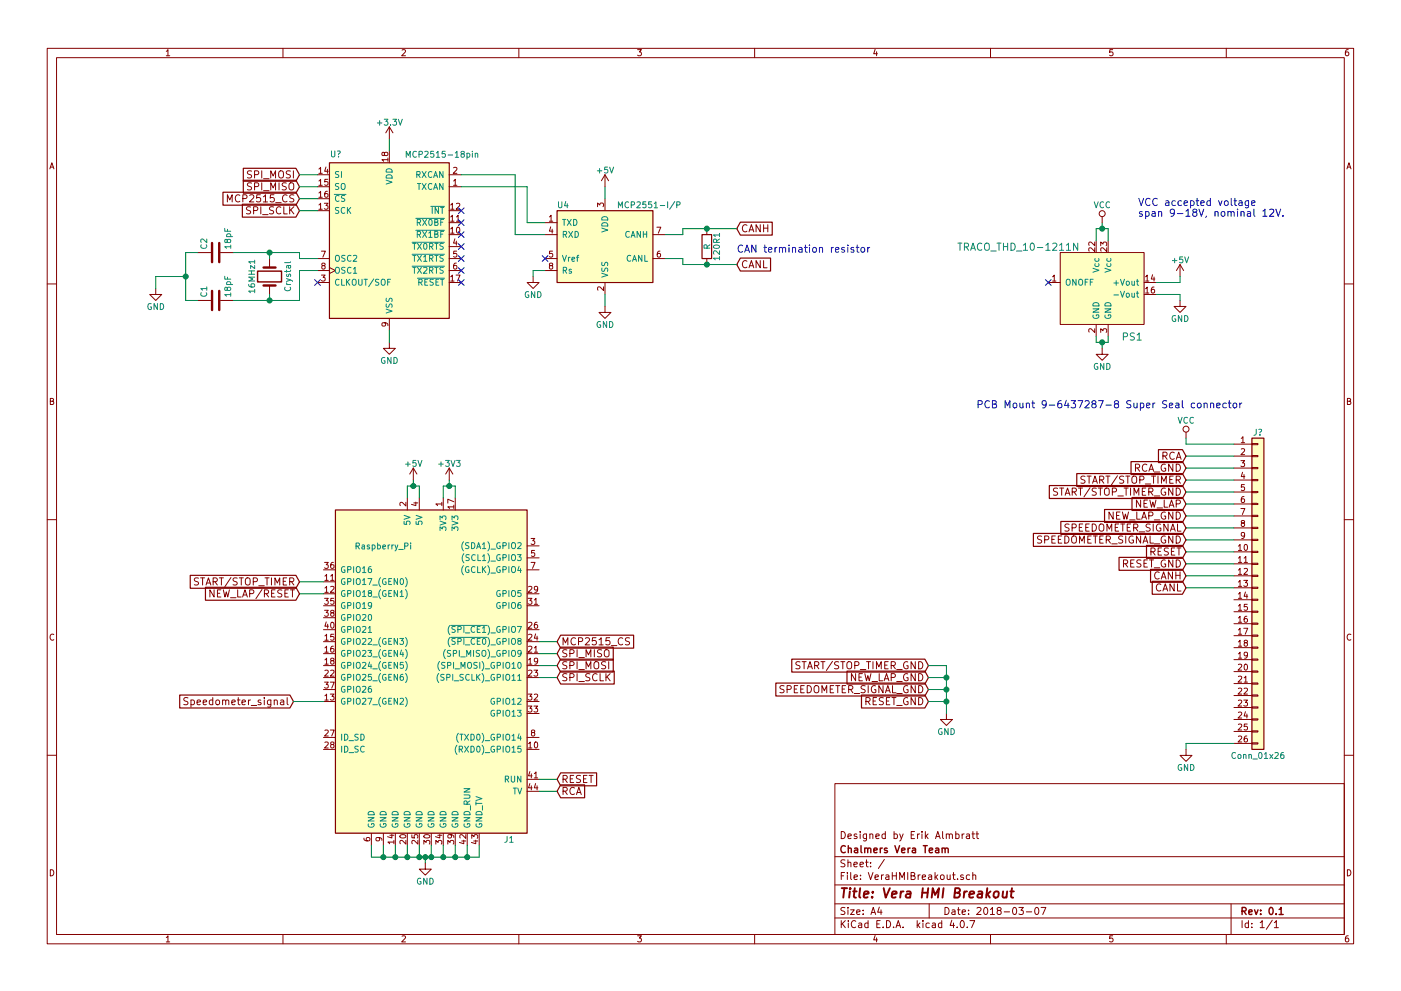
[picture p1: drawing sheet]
EESchema Schematic File Version 2
LIBS:power
LIBS:device
LIBS:switches
LIBS:relays
LIBS:motors
LIBS:transistors
LIBS:conn
LIBS:linear
LIBS:regul
LIBS:74xx
LIBS:cmos4000
LIBS:adc-dac
LIBS:memory
LIBS:xilinx
LIBS:microcontrollers
LIBS:dsp
LIBS:microchip
LIBS:analog_switches
LIBS:motorola
LIBS:texas
LIBS:intel
LIBS:audio
LIBS:interface
LIBS:digital-audio
LIBS:philips
LIBS:display
LIBS:cypress
LIBS:siliconi
LIBS:opto
LIBS:atmel
LIBS:contrib
LIBS:valves
LIBS:symbols
LIBS:VeraHMIBreakout-cache
EELAYER 25 0
EELAYER END
$Descr A4 11693 8268
encoding utf-8
Sheet 1 1
Title "Vera HMI Breakout"
Date "2018-03-07"
Rev "0.1"
Comp "Chalmers Vera Team"
Comment1 "Designed by Erik Almbratt"
Comment2 ""
Comment3 ""
Comment4 ""
$EndDescr
$Comp
L Raspberry_Pi J1
U 1 1
P 3600 5450
F 0 "J1" H 4250 3900 50  0000 C CNN
F 1 "Raspberry_Pi" H 3200 6350 50  0000 C CNN
F 2 "GPIO + TV & RUN" H 4250 6700 50  0001 C CNN
F 3 "" H 3650 5300 50  0001 C CNN
	1    3600 5450
	1    0    0    -1  
$EndComp
$Comp
L +5V #PWR01
U 1 1
P 3450 4000
F 0 "#PWR01" H 3450 3850 50  0001 C CNN
F 1 "+5V" H 3450 4140 50  0000 C CNN
F 2 "" H 3450 4000 50  0001 C CNN
F 3 "" H 3450 4000 50  0001 C CNN
	1    3450 4000
	1    0    0    -1  
$EndComp
$Comp
L +3V3 #PWR02
U 1 1
P 3750 4000
F 0 "#PWR02" H 3750 3850 50  0001 C CNN
F 1 "+3V3" H 3750 4140 50  0000 C CNN
F 2 "" H 3750 4000 50  0001 C CNN
F 3 "" H 3750 4000 50  0001 C CNN
	1    3750 4000
	1    0    0    -1  
$EndComp
$Comp
L GND #PWR03
U 1 1
P 3550 7200
F 0 "#PWR03" H 3550 6950 50  0001 C CNN
F 1 "GND" H 3550 7050 50  0000 C CNN
F 2 "" H 3550 7200 50  0001 C CNN
F 3 "" H 3550 7200 50  0001 C CNN
	1    3550 7200
	1    0    0    -1  
$EndComp
Text GLabel 2450 5850 0    60   Input ~ 0
Speedometer_signal
$Comp
L TRACO_THD_10-1211N PS1
U 1 1
P 9200 2350
F 0 "PS1" H 9450 1900 60  0000 C CNN
F 1 "TRACO_THD_10-1211N" H 8500 2650 60  0000 C CNN
F 2 "" H 9850 1950 60  0001 C CNN
F 3 "" H 9850 1950 60  0001 C CNN
	1    9200 2350
	1    0    0    -1  
$EndComp
$Comp
L GND #PWR04
U 1 1
P 9200 2900
F 0 "#PWR04" H 9200 2650 50  0001 C CNN
F 1 "GND" H 9200 2750 50  0000 C CNN
F 2 "" H 9200 2900 50  0001 C CNN
F 3 "" H 9200 2900 50  0001 C CNN
	1    9200 2900
	1    0    0    -1  
$EndComp
Text Notes 9500 1800 0    60   ~ 0
VCC accepted voltage \nspan 9-18V, nominal 12V. 
$Comp
L GND #PWR05
U 1 1
P 9850 2500
F 0 "#PWR05" H 9850 2250 50  0001 C CNN
F 1 "GND" H 9850 2350 50  0000 C CNN
F 2 "" H 9850 2500 50  0001 C CNN
F 3 "" H 9850 2500 50  0001 C CNN
	1    9850 2500
	1    0    0    -1  
$EndComp
$Comp
L +5V #PWR06
U 1 1
P 9850 2300
F 0 "#PWR06" H 9850 2150 50  0001 C CNN
F 1 "+5V" H 9850 2440 50  0000 C CNN
F 2 "" H 9850 2300 50  0001 C CNN
F 3 "" H 9850 2300 50  0001 C CNN
	1    9850 2300
	1    0    0    -1  
$EndComp
NoConn ~ 8750 2350
$Comp
L R 120R1
U 1 1
P 5900 2050
F 0 "120R1" V 5980 2050 50  0000 C CNN
F 1 "R" V 5900 2050 50  0000 C CNN
F 2 "" V 5830 2050 50  0001 C CNN
F 3 "" H 5900 2050 50  0001 C CNN
	1    5900 2050
	1    0    0    -1  
$EndComp
Text Notes 6150 2100 0    60   ~ 0
CAN termination resistor\n
$Comp
L Crystal 16MHz1
U 1 1
P 2250 2300
F 0 "16MHz1" H 2250 2450 50  0000 C CNN
F 1 "Crystal" H 2250 2150 50  0000 C CNN
F 2 "" H 2250 2300 50  0001 C CNN
F 3 "" H 2250 2300 50  0001 C CNN
	1    2250 2300
	0    -1   1    0   
$EndComp
$Comp
L MCP2551-I/P U4
U 1 1
P 5050 2050
F 0 "U4" H 4650 2400 50  0000 L CNN
F 1 "MCP2551-I/P" H 5150 2400 50  0000 L CNN
F 2 "Housings_DIP:DIP-8_W7.62mm" H 5050 1550 50  0001 C CIN
F 3 "" H 5050 2050 50  0001 C CNN
	1    5050 2050
	1    0    0    -1  
$EndComp
$Comp
L C C1
U 1 1
P 1800 2500
F 0 "C1" H 1825 2600 50  0000 L CNN
F 1 "18pF" H 1825 2400 50  0000 L CNN
F 2 "" H 1838 2350 50  0001 C CNN
F 3 "" H 1800 2500 50  0001 C CNN
	1    1800 2500
	0    -1   -1   0   
$EndComp
$Comp
L C C2
U 1 1
P 1800 2100
F 0 "C2" H 1825 2200 50  0000 L CNN
F 1 "18pF" H 1825 2000 50  0000 L CNN
F 2 "" H 1838 1950 50  0001 C CNN
F 3 "" H 1800 2100 50  0001 C CNN
	1    1800 2100
	0    -1   -1   0   
$EndComp
$Comp
L GND #PWR07
U 1 1
P 1300 2400
F 0 "#PWR07" H 1300 2150 50  0001 C CNN
F 1 "GND" H 1300 2250 50  0000 C CNN
F 2 "" H 1300 2400 50  0001 C CNN
F 3 "" H 1300 2400 50  0001 C CNN
	1    1300 2400
	1    0    0    -1  
$EndComp
$Comp
L +3.3V #PWR08
U 1 1
P 3250 1150
F 0 "#PWR08" H 3250 1000 50  0001 C CNN
F 1 "+3.3V" H 3250 1290 50  0000 C CNN
F 2 "" H 3250 1150 50  0001 C CNN
F 3 "" H 3250 1150 50  0001 C CNN
	1    3250 1150
	1    0    0    -1  
$EndComp
$Comp
L GND #PWR09
U 1 1
P 3250 2850
F 0 "#PWR09" H 3250 2600 50  0001 C CNN
F 1 "GND" H 3250 2700 50  0000 C CNN
F 2 "" H 3250 2850 50  0001 C CNN
F 3 "" H 3250 2850 50  0001 C CNN
	1    3250 2850
	1    0    0    -1  
$EndComp
Text GLabel 6150 1900 2    60   Input ~ 0
CANH
Text GLabel 6150 2200 2    60   Input ~ 0
CANL
$Comp
L MCP2515-18pin U?
U 1 1
P 3250 2050
F 0 "U?" H 2850 2825 50  0000 R CNN
F 1 "MCP2515-18pin" H 4000 2850 50  0000 R TNN
F 2 "Housings_SSOP:TSSOP-20_4.4x6.5mm_Pitch0.65mm" H 3250 1150 50  0001 C CIN
F 3 "" H 3350 1250 50  0001 C CNN
	1    3250 2050
	1    0    0    -1  
$EndComp
NoConn ~ 2650 2350
NoConn ~ 3850 2350
$Comp
L +5V #PWR?
U 1 1
P 5050 1550
F 0 "#PWR?" H 5050 1400 50  0001 C CNN
F 1 "+5V" H 5050 1690 50  0000 C CNN
F 2 "" H 5050 1550 50  0001 C CNN
F 3 "" H 5050 1550 50  0001 C CNN
	1    5050 1550
	1    0    0    -1  
$EndComp
$Comp
L GND #PWR?
U 1 1
P 5050 2550
F 0 "#PWR?" H 5050 2300 50  0001 C CNN
F 1 "GND" H 5050 2400 50  0000 C CNN
F 2 "" H 5050 2550 50  0001 C CNN
F 3 "" H 5050 2550 50  0001 C CNN
	1    5050 2550
	1    0    0    -1  
$EndComp
Text GLabel 4650 5450 2    60   Input ~ 0
SPI_MISO
Text GLabel 2500 1550 0    60   Input ~ 0
SPI_MISO
Text GLabel 4650 5550 2    60   Input ~ 0
SPI_MOSI
Text GLabel 2500 1450 0    60   Input ~ 0
SPI_MOSI
Text GLabel 4650 5650 2    60   Input ~ 0
SPI_SCLK
Text GLabel 2500 1750 0    60   Input ~ 0
SPI_SCLK
Text GLabel 4650 5350 2    60   Input ~ 0
MCP2515_CS
Text GLabel 2500 1650 0    60   Input ~ 0
MCP2515_CS
NoConn ~ 3850 1750
NoConn ~ 3850 1850
NoConn ~ 3850 1950
NoConn ~ 3850 2050
NoConn ~ 3850 2150
NoConn ~ 3850 2250
NoConn ~ 4550 2150
$Comp
L GND #PWR?
U 1 1
P 4450 2300
F 0 "#PWR?" H 4450 2050 50  0001 C CNN
F 1 "GND" H 4450 2150 50  0000 C CNN
F 2 "" H 4450 2300 50  0001 C CNN
F 3 "" H 4450 2300 50  0001 C CNN
	1    4450 2300
	1    0    0    -1  
$EndComp
Text GLabel 9900 3800 0    60   Input ~ 0
RCA
$Comp
L VCC #PWR?
U 1 1
P 9200 1850
F 0 "#PWR?" H 9200 1700 50  0001 C CNN
F 1 "VCC" H 9200 2000 50  0000 C CNN
F 2 "" H 9200 1850 50  0001 C CNN
F 3 "" H 9200 1850 50  0001 C CNN
	1    9200 1850
	1    0    0    -1  
$EndComp
Wire Wire Line
	3450 4000 3450 4050
Wire Wire Line
	3400 4050 3500 4050
Wire Wire Line
	3400 4050 3400 4150
Wire Wire Line
	3500 4050 3500 4150
Connection ~ 3450 4050
Wire Wire Line
	3700 4150 3700 4050
Wire Wire Line
	3700 4050 3800 4050
Wire Wire Line
	3750 4050 3750 4000
Wire Wire Line
	3800 4050 3800 4150
Connection ~ 3750 4050
Wire Wire Line
	3100 7050 3100 7150
Wire Wire Line
	3100 7150 4000 7150
Wire Wire Line
	3550 7150 3550 7200
Wire Wire Line
	4000 7150 4000 7050
Connection ~ 3550 7150
Wire Wire Line
	3900 7050 3900 7150
Connection ~ 3900 7150
Wire Wire Line
	3800 7050 3800 7150
Connection ~ 3800 7150
Wire Wire Line
	3700 7050 3700 7150
Connection ~ 3700 7150
Wire Wire Line
	3600 7050 3600 7150
Connection ~ 3600 7150
Wire Wire Line
	3500 7050 3500 7150
Connection ~ 3500 7150
Wire Wire Line
	3400 7050 3400 7150
Connection ~ 3400 7150
Wire Wire Line
	3300 7050 3300 7150
Connection ~ 3300 7150
Wire Wire Line
	3200 7050 3200 7150
Connection ~ 3200 7150
Wire Wire Line
	2500 4950 2700 4950
Wire Wire Line
	9250 2850 9250 2800
Wire Wire Line
	9150 2850 9250 2850
Wire Wire Line
	9200 2850 9200 2900
Wire Wire Line
	9150 2800 9150 2850
Connection ~ 9200 2850
Wire Wire Line
	9150 1900 9250 1900
Wire Wire Line
	9150 1900 9150 2000
Wire Wire Line
	9250 1900 9250 2000
Connection ~ 9200 1900
Wire Wire Line
	9650 2450 9850 2450
Wire Wire Line
	9850 2450 9850 2500
Wire Wire Line
	9650 2350 9850 2350
Wire Wire Line
	9850 2350 9850 2300
Wire Wire Line
	1550 2500 1650 2500
Wire Wire Line
	3250 1150 3250 1250
Wire Wire Line
	5550 1950 5700 1950
Wire Wire Line
	5700 1950 5700 1900
Wire Wire Line
	5700 1900 6150 1900
Wire Wire Line
	5550 2150 5700 2150
Wire Wire Line
	5700 2150 5700 2200
Wire Wire Line
	5700 2200 6150 2200
Connection ~ 5900 1900
Connection ~ 5900 2200
Wire Wire Line
	3250 2850 3250 2750
Wire Wire Line
	2250 2450 2250 2500
Wire Wire Line
	1950 2500 2500 2500
Wire Wire Line
	1300 2300 1300 2400
Wire Wire Line
	1300 2300 1550 2300
Connection ~ 1550 2300
Wire Wire Line
	1650 2100 1550 2100
Wire Wire Line
	1550 2100 1550 2500
Wire Wire Line
	2250 2100 2250 2150
Wire Wire Line
	2500 2250 2650 2250
Wire Wire Line
	2500 2500 2500 2250
Connection ~ 2250 2500
Wire Wire Line
	2650 2150 2500 2150
Wire Wire Line
	2500 2150 2500 2100
Wire Wire Line
	2500 2100 1950 2100
Connection ~ 2250 2100
Wire Wire Line
	5050 1550 5050 1650
Wire Wire Line
	5050 2550 5050 2450
Wire Wire Line
	3850 1550 4400 1550
Wire Wire Line
	4400 1550 4400 1850
Wire Wire Line
	4400 1850 4550 1850
Wire Wire Line
	3850 1450 4300 1450
Wire Wire Line
	4300 1450 4300 1950
Wire Wire Line
	4300 1950 4550 1950
Wire Wire Line
	4650 5450 4500 5450
Wire Wire Line
	2500 1550 2650 1550
Wire Wire Line
	4650 5550 4500 5550
Wire Wire Line
	2500 1450 2650 1450
Wire Wire Line
	2500 1750 2650 1750
Wire Wire Line
	4650 5650 4500 5650
Wire Wire Line
	4650 5350 4500 5350
Wire Wire Line
	2500 1650 2650 1650
Wire Wire Line
	4450 2300 4450 2250
Wire Wire Line
	4450 2250 4550 2250
Wire Wire Line
	9200 1850 9200 1900
$Comp
L VCC #PWR?
U 1 1
P 9900 3650
F 0 "#PWR?" H 9900 3500 50  0001 C CNN
F 1 "VCC" H 9900 3800 50  0000 C CNN
F 2 "" H 9900 3650 50  0001 C CNN
F 3 "" H 9900 3650 50  0001 C CNN
	1    9900 3650
	1    0    0    -1  
$EndComp
Text GLabel 9900 4000 0    60   Input ~ 0
START/STOP_TIMER
Text GLabel 9900 4200 0    60   Input ~ 0
NEW_LAP
Text GLabel 9900 4400 0    60   Input ~ 0
SPEEDOMETER_SIGNAL
Text GLabel 9900 4800 0    60   Input ~ 0
CANH
Text GLabel 9900 4900 0    60   Input ~ 0
CANL
$Comp
L GND #PWR?
U 1 1
P 9900 6250
F 0 "#PWR?" H 9900 6000 50  0001 C CNN
F 1 "GND" H 9900 6100 50  0000 C CNN
F 2 "" H 9900 6250 50  0001 C CNN
F 3 "" H 9900 6250 50  0001 C CNN
	1    9900 6250
	1    0    0    -1  
$EndComp
Text GLabel 2500 4950 0    60   Input ~ 0
NEW_LAP/RESET
Text GLabel 2500 4850 0    60   Input ~ 0
START/STOP_TIMER
Text GLabel 4650 6600 2    60   Input ~ 0
RCA
Wire Wire Line
	4650 6600 4500 6600
$Comp
L Conn_01x26 J?
U 1 1
P 10500 4900
F 0 "J?" H 10500 6200 50  0000 C CNN
F 1 "Conn_01x26" H 10500 3500 50  0000 C CNN
F 2 "" H 10500 4900 50  0001 C CNN
F 3 "" H 10500 4900 50  0001 C CNN
	1    10500 4900
	1    0    0    -1  
$EndComp
Text Notes 8150 3400 0    60   ~ 0
PCB Mount 9-6437287-8 Super Seal connector
Wire Wire Line
	9900 3650 9900 3700
Wire Wire Line
	9900 3700 10300 3700
Wire Wire Line
	9900 6250 9900 6200
Wire Wire Line
	9900 6200 10300 6200
Wire Wire Line
	9900 3800 10300 3800
Text GLabel 9900 3900 0    60   Input ~ 0
RCA_GND
Wire Wire Line
	9900 3900 10300 3900
Wire Wire Line
	9900 4000 10300 4000
Text GLabel 9900 4100 0    60   Input ~ 0
START/STOP_TIMER_GND
Wire Wire Line
	9900 4100 10300 4100
Text GLabel 9900 4300 0    60   Input ~ 0
NEW_LAP_GND
Wire Wire Line
	9900 4300 10300 4300
Wire Wire Line
	10300 4200 9900 4200
Text GLabel 9900 4500 0    60   Input ~ 0
SPEEDOMETER_SIGNAL_GND
Wire Wire Line
	9900 4500 10300 4500
Wire Wire Line
	10300 4400 9900 4400
Text GLabel 9900 4600 0    60   Input ~ 0
RESET
Text GLabel 9900 4700 0    60   Input ~ 0
RESET_GND
Wire Wire Line
	9900 4600 10300 4600
Wire Wire Line
	10300 4700 9900 4700
Wire Wire Line
	9900 4800 10300 4800
Wire Wire Line
	10300 4900 9900 4900
Text GLabel 7750 5550 0    60   Input ~ 0
START/STOP_TIMER_GND
Text GLabel 7750 5650 0    60   Input ~ 0
NEW_LAP_GND
Text GLabel 7750 5750 0    60   Input ~ 0
SPEEDOMETER_SIGNAL_GND
Text GLabel 7750 5850 0    60   Input ~ 0
RESET_GND
$Comp
L GND #PWR?
U 1 1
P 7900 5950
F 0 "#PWR?" H 7900 5700 50  0001 C CNN
F 1 "GND" H 7900 5800 50  0000 C CNN
F 2 "" H 7900 5950 50  0001 C CNN
F 3 "" H 7900 5950 50  0001 C CNN
	1    7900 5950
	1    0    0    -1  
$EndComp
Wire Wire Line
	7900 5550 7900 5950
Wire Wire Line
	7900 5850 7750 5850
Wire Wire Line
	7900 5750 7750 5750
Connection ~ 7900 5850
Wire Wire Line
	7900 5650 7750 5650
Connection ~ 7900 5750
Wire Wire Line
	7900 5550 7750 5550
Connection ~ 7900 5650
Text GLabel 4650 6500 2    60   Input ~ 0
RESET
Wire Wire Line
	4650 6500 4500 6500
Wire Wire Line
	2500 4850 2700 4850
Wire Wire Line
	2450 5850 2700 5850
$EndSCHEMATC
